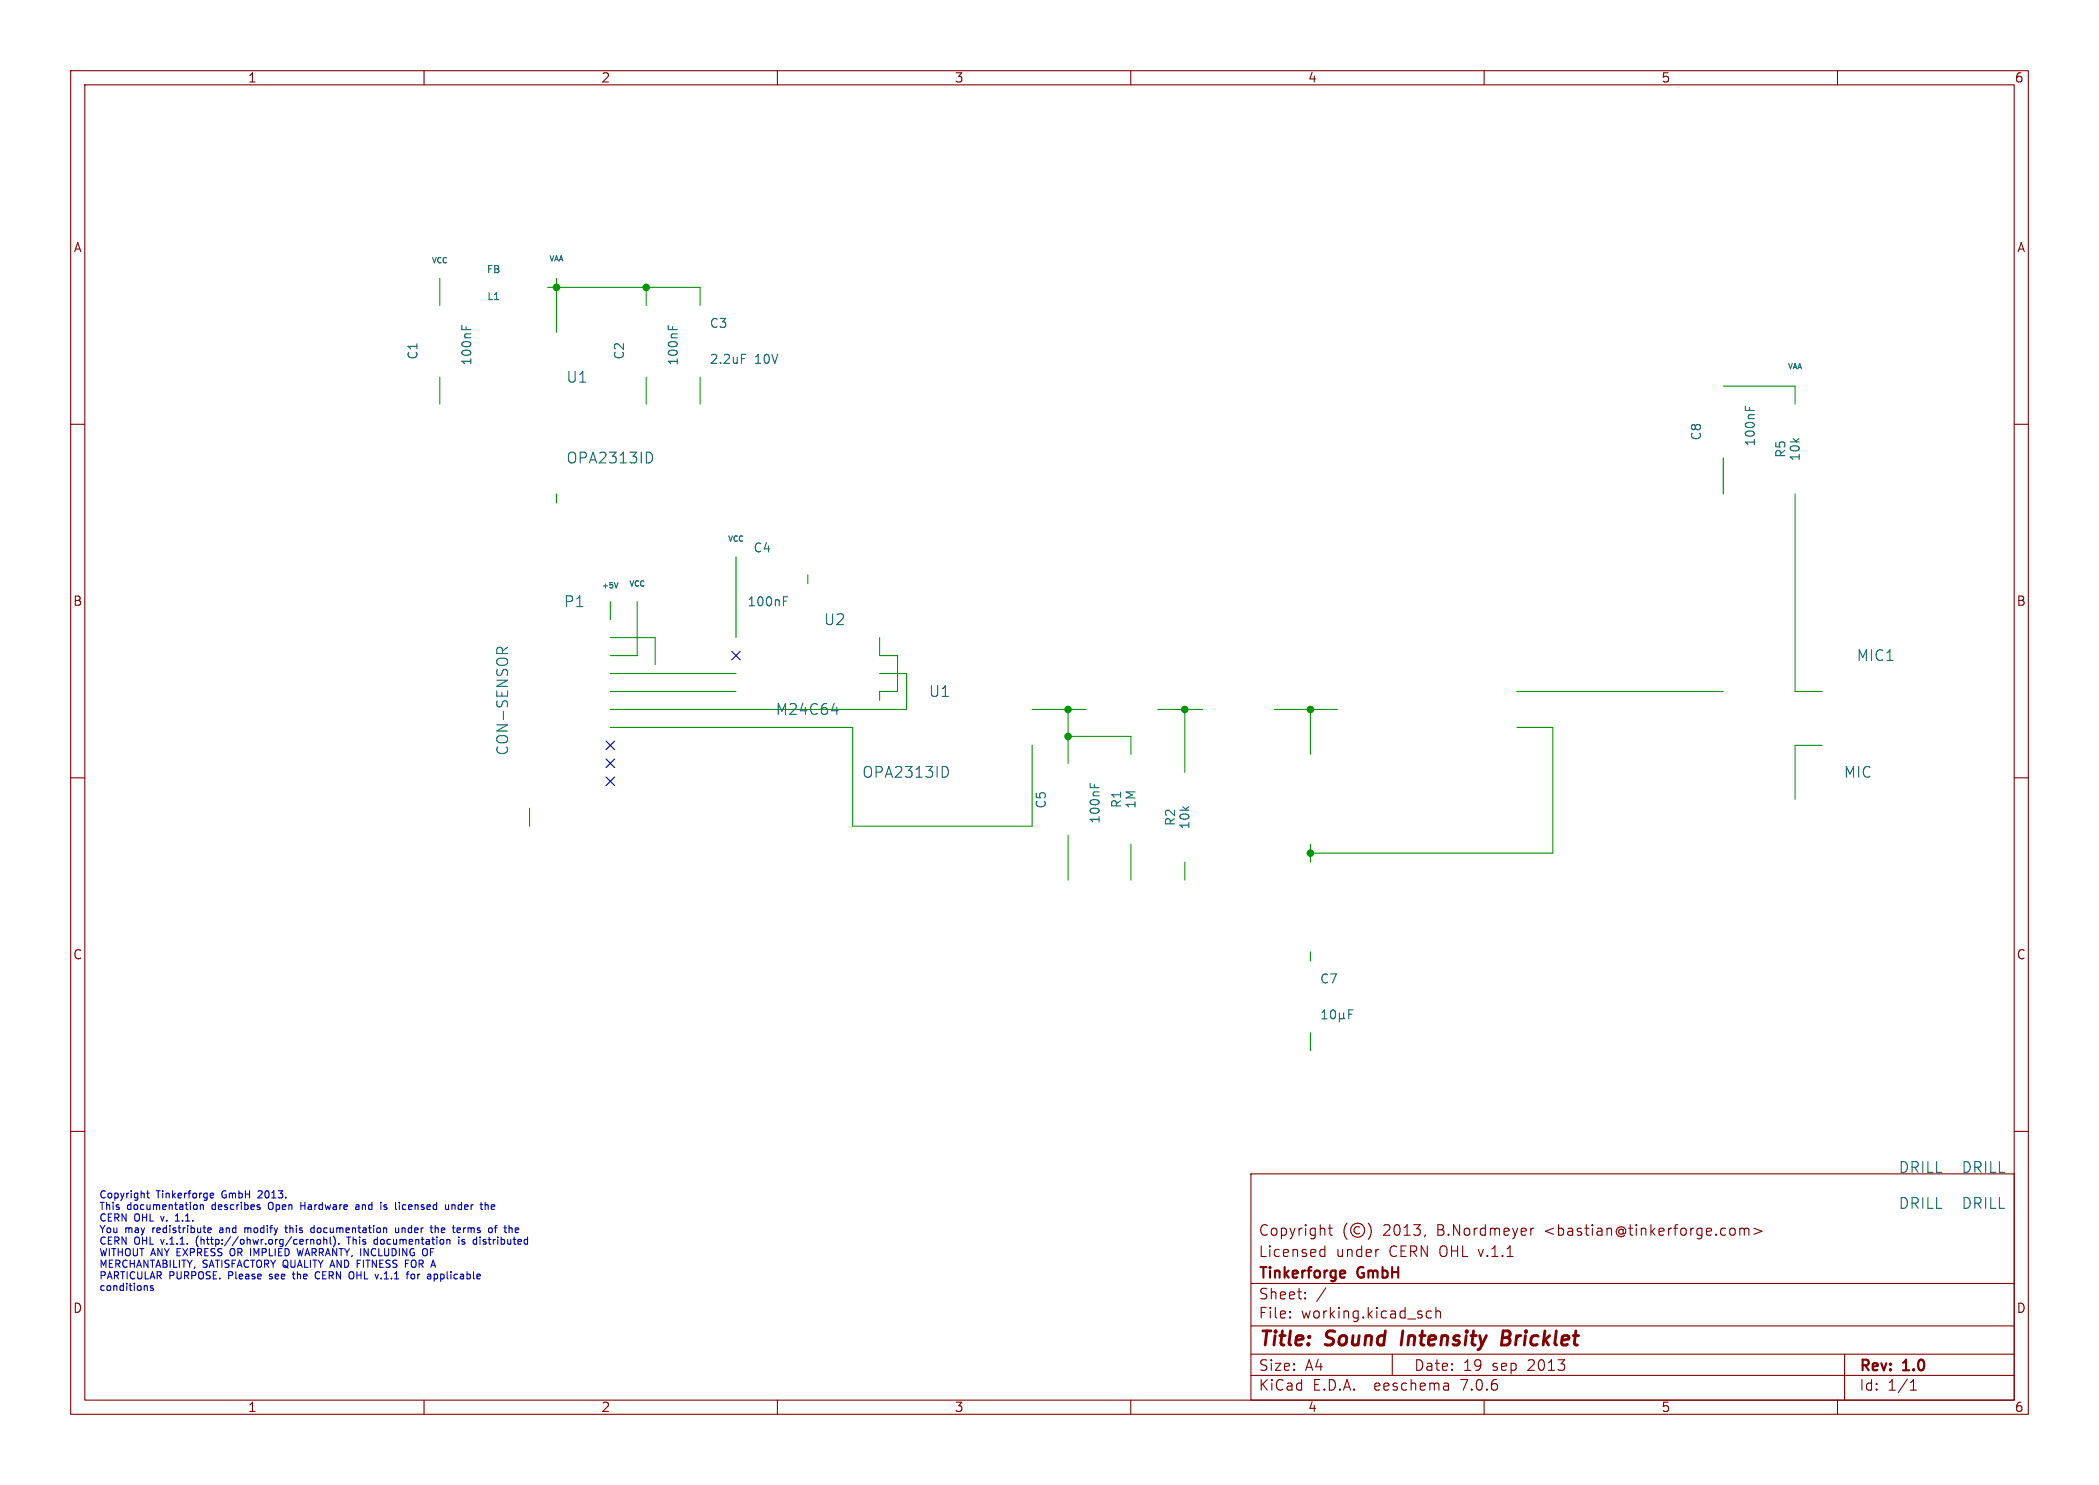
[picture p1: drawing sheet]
<svg xmlns="http://www.w3.org/2000/svg" width="297mm" height="210mm" viewBox="0 0 297 210" stroke-linecap="round" stroke-linejoin="round" font-family="sans-serif">
<g fill="none" stroke="#840000" stroke-width=".15">
<path d="M10 10h277v190h-277zM12 12h273v186h-273zM60 10v2M110 10v2M160 10v2M210 10v2M260 10v2M10 60h2M285 60h2M10 110h2M285 110h2M10 160h2"/>
<path d="M285 160h2M177 166h108v32h-108zM186.9 177.6l.1 .1 .5-.1M186.9 176.8l.1-.1 .5 .1M187.5 176.2v1.5M188 173.7h.5M188.2 173.2v1.3v.1l.3 .1M190.6 173a1.72 1.72 0 0 0 0 2.3M192.4 173.6a.52 .52 0 0 0-.8 .4 .52 .52 0 0 0 .8 .4M193.6 173a1.72 1.72 0 0 1 0 2.3M195 176.7h.1M201.7 174.6l-.2 .3"/>
<path d="M216.6 173.7v1M217 173.7l-.3 .1-.1 .2M245 173.7a.41 .41 0 0 1 .5 .3v.4a.41 .41 0 0 1-.5 .3M246.2 173.8a.37 .37 0 0 1 .6 .1M246.2 173.7v1M246.8 173.9l.2-.2 .4 .1 .1 .9M246.8 173.9v.8M248.2 173.7l1.1 .4-1.1 .5M60 198v2M110 198v2M160 198v2M177 194.5h108"/>
<path d="M177 191.5h108M177 187.5h108M177 181.5h108M182.5 186.3h.1l-.1 .1M182.5 186.3v.1M182.5 185.5v.1M182.5 185.5h.1l-.1 .1M184.7 183.6v.1M184.7 183.6h-.1l.1 .1M184.7 182.8v.1M184.7 182.8h-.1l.1 .1M187.6 182.1l-1.3 2"/>
<path d="M197 191.5v3M202.5 185.5l-.4-.1-.3 .3v.4l.2 .2 .1 .1 .4-.1M203.2 185.5a.37 .37 0 0 1 .6 .1v.8M203.2 184.9v1.5M204.9 195.7l.1 .9M205 196.5l-.2 .1M205 196h-.2M210 198v2M260 198v2M261 191.5v6.5M270.3 196.6h.9M270.3 195.5l.4-.4v1.5"/>
<circle cx="192.1" cy="174" r="1"/>
</g>
<path d="M198.5 188.2l-.2 2M212.6 189.2h.6M213.2 189.2l.3 .1M213.4 188.2h-.7l-.3 2h.8l.2-.1M213.4 189.1l-.2 .1" fill="none" stroke="#840000" stroke-width=".4"/>
<path d="M190.1 179.7l.2 .1v.2l-.7 .2M190.3 180.6l-.2 .1" fill="none" stroke="#840000" stroke-width=".3"/>
<g fill="none" stroke="#0000c2" stroke-width=".15">
<path d="M20.7 168.7h.4M20.9 168.4v.9l.2 .1M24.8 172.7h.6M25 171.8l-.2 .2M27.6 170.4h.2l.1 .2v.4h-.3M27.8 175.2v.7M28.3 170.5l.2-.1h.2l.1 .6M28.3 170.4v.6M29.4 174l.5-.1-.1-.2-.2-.1-.2 .2 .1 .5h.3M29.7 168.9l.2-.2h.2l.1 .2v.1l-.5 .1M29.7 169.3l.2 .1h.3M31.1 174v.3"/>
<path d="M32.6 176.7v.7M34.6 173.6v.7M34.9 173.6l-.3 .1M36.6 168.4l-.1 .1M36.7 170.7l.1 .2-.1 .1M36.7 170.4h.1M37.1 168.8l-.6 .6h.6M38 170.2v.7M40.3 173.6h.4M40.4 173.3v.9l.3 .1M41.5 179.8v.9l.2 .2M42 176.6l.3 1 .2-.7 .2 .7"/>
<path d="M42.6 170v1M42.6 170.5h.5M44 174.1l.2 .2h.3M44 175.3v.7M44 175.4l.1-.1h.3v.7M44.5 173.7l-.3-.1-.2 .2M44.5 173.3v1M44.8 179.9a.5 .5 0 0 0-.2 .6 .5 .5 0 0 0 .6 .3M44.9 175.4l.1-.1 .3 .1 .1 .4-.1 .1-.3 .1-.1-.1zM45.8 175.4l.2-.1h.2v.7M45.8 174.9v1.1M46.7 174.9v.9l.2 .2"/>
<path d="M47.2 174.8a1.19 1.19 0 0 1 0 1.5M47.9 175.9v.1M49.3 174.9v1.1M49.9 179.9a.72 .72 0 0 1 0 .9M50.4 170.4h.3l.1 .6M50.5 178.7h.4M50.8 170.6l-.3 .1-.2 .1 .2 .2h.3M53 175.9l.1 .1 .3-.1M53.4 175.3h-.3l-.1 .1M53.4 174.9v1.1M54.3 171h.4M54.7 170.4h-.2l-.2 .1 .1 .2 .3 .1"/>
<path d="M56 173.6v.7h.3l.1-.1M56.4 173.6v.7M56.5 170v.1M56.9 173.6v.7M57 170.4l-.1 .2 .1 .4M57 173.6l-.1 .1M57.4 178.7h.3M60.3 176.6a.72 .72 0 0 1 0 .9M61.6 173.7l.1-.1 .3 .1v.6M61.6 173.3v1M63 170.4l.1 .6h.2h.2M63.5 170.4v.6"/>
<path d="M63.5 175.3l.2 .1v.6M64 170.4v.6M64.3 170.4h-.2l-.1 .1M64.9 174.9v.1M64.9 175.3v.7M65 173.6l.2 .3-.5 .1M65.1 174.3h-.1M65.4 175.9h.3M65.6 173.6v.7M65.6 173.7v.1M65.7 175.3h-.2l-.1 .1v.2l.3 .1M67.9 174.9v.1"/>
<path d="M67.9 175.3v.7M68.8 170.4l.3 .1v.5M69.6 170.4v.6M70 173.6h.3M70 170.6l-.5 .1M70.3 173.3l-.2 .1v.9M72.9 174.3h.4M72.9 173.7l.3-.1 .2 .3-.5 .1M20.7 181.8l.1 .2v.5M21.7 181.9l-.3-.1-.1 .2v.1l.4 .1v.2h-.4M38.1 180.8l.1 .1M38.2 180.2v.3"/>
<path d="M41.4 180.2h.3M58.2 180.2h.3l.2 .2v.3l-.2 .2-.3-.1-.1-.1zM61.4 180.2h.3l.2 .2-.1 .4h-.4"/>
</g>
<g fill="none" stroke="#009600" stroke-width=".15">
<path d="M62.2 39.4v3.8M78.7 39.4v7.6M62.2 53.3v3.9M77.5 40.6h21.6v2.6M91.4 40.6v2.6M91.4 53.3v3.9M99.1 53.3v3.9M243.8 54.6h10.2v2.6M78.7 69.9v1.2M104.1 78.7v11.5M243.8 64.8v5.1M254 69.9v27.9h3.8"/>
<path d="M86.4 90.2h6.3v3.8M86.4 85.1v2.5M86.4 95.3h17.7M86.4 97.8h17.7M90.2 85.1v7.6h-3.8M114.3 81.3v1.3M124.5 90.2v2.5h2.5v5.1h-2.5v1.3M124.5 95.3h3.8v5h-41.9M214.6 97.8h29.2M74.9 114.3v2.5M86.4 102.9h34.2v13.9h25.4v-11.4M146 100.3h7.7"/>
<path d="M151.1 104.1h8.9v2.6M151.1 100.3v7.7M151.1 118.1v6.4M160 119.4v5.1M163.8 100.3h6.4M167.6 100.3v8.9M180.3 100.3h8.9M185.4 100.3v6.4M185.4 119.4v2.5M214.6 102.9h5.1v17.8h-34.3M257.8 105.4h-3.8v7.6M167.6 121.9v2.6"/>
<path d="M185.4 134.6v1.3M185.4 146.1v2.5"/>
</g>
<path d="M103.5 92.1l1.2 1.2M104.7 92.1l-1.2 1.2M85.8 107.3l1.2 1.3M85.8 104.8l1.2 1.2M85.8 109.9l1.2 1.2M87 109.9l-1.2 1.2M87 107.3l-1.2 1.3M87 104.8l-1.2 1.2" fill="none" stroke="#000084" stroke-width=".15"/>
<g fill="none" stroke="#006464" stroke-width=".15">
<path d="M65.3 46v.6M66 46.2v.4M94.6 46v.6M95.2 46.2v.4M104.9 50.1h.6M247 57.4v.6M247.6 57.6v.4M91.8 63.9a.82 .82 0 0 1 .5 .8 .82 .82 0 0 1-.5 .8M70.3 92.4v-.6a.41 .41 0 0 1 .4-.3 .41 .41 0 0 1 .4 .3v.6M71.8 91.5l-.7 .6M87.4 82.4l-.2 .7M110.9 85h.4"/>
<path d="M110.9 84.4h.6M117.7 100.5h.9M118.4 100v1M133.7 108.4a.82 .82 0 0 1 .5 .8 .82 .82 0 0 1-.5 .7M154.2 110.8v.6M154.9 111v.4M187 144.1h.8M187 143.2l.4-.4v1.3M188.4 142.9l.2-.1a.69 .69 0 0 1 .3 1.2l-.2 .1a.68 .68 0 0 1-.3-1.2zM189.5 143.9l.2 .2h.2l.2-.2M189.5 143.2v1.3M190.1 143.9l.2 .2"/>
<path d="M190.1 143.2v.7M190.9 143.4h.4M191.5 142.8h-.6v1.3"/>
</g>
<g fill="#009600" stroke="#009600" stroke-width=".15">
<circle cx="91.4" cy="40.6" r=".46"/>
<circle cx="78.7" cy="40.6" r=".46"/>
<circle cx="167.6" cy="100.3" r=".46"/>
<circle cx="185.4" cy="100.3" r=".46"/>
<circle cx="151.1" cy="104.1" r=".46"/>
<circle cx="151.1" cy="100.3" r=".46"/>
<circle cx="185.4" cy="120.7" r=".46"/>
</g>
<g font-size="2.8" fill="#840000">
<text x="178" y="190.9">Title:</text>
<text x="187.7" y="190.9">Sound</text>
<text x="199.1" y="190.9">Intensity</text>
<text x="214.1" y="190.9">Bricklet</text>
</g>
<g font-size="2.1" fill="#006464">
<text x="80.1" y="54.3">U1</text>
<text x="80.1" y="65.8">OPA2313ID</text>
<text x="79.7" y="86.1">P1</text>
<text x="116.5" y="88.6">U2</text>
<text x="262.6" y="93.7">MIC1</text>
<text x="109.7" y="101.3">M24C64</text>
<text x="131.4" y="98.8">U1</text>
<text x="72.1" y="106.9" transform="rotate(-90 72.1 106.9)">CON-SENSOR</text>
<text x="121.9" y="110.2">OPA2313ID</text>
<text x="260.8" y="110.2">MIC</text>
<text x="268.6" y="166.1">DRILL</text>
<text x="277.5" y="166.1">DRILL</text>
<text x="268.6" y="171.2">DRILL</text>
<text x="277.5" y="171.2">DRILL</text>
</g>
<g font-size="2.1" fill="#840000">
<text x="178" y="178">Licensed</text>
<text x="178" y="175">Copyright</text>
<text x="189" y="178">under</text>
<text x="195.7" y="175">2013,</text>
<text x="196.6" y="178">CERN OHL v.1.1</text>
<text x="203.5" y="175">B.Nordmeyer</text>
<text x="218.8" y="175">&lt;bastian@tinkerforge.com&gt;</text>
<text x="178" y="184">Sheet:</text>
<text x="178" y="181.2">Tinkerforge</text>
<text x="192.2" y="181.2">GmbH</text>
<text x="178" y="186.7">File:</text>
<text x="184.1" y="186.7">working.kicad_sch</text>
<text x="178" y="196.9">KiCad</text>
<text x="178" y="194.1">Size:</text>
<text x="184.7" y="194.1">A4</text>
<text x="185.7" y="196.9">E.D.A.</text>
<text x="194.6" y="196.9">eeschema</text>
<text x="200" y="194.1">Date:</text>
<text x="207" y="196.9">7.0.6</text>
<text x="207" y="194.1">19</text>
<text x="211.2" y="194.1">sep</text>
<text x="216.3" y="194.1">2013</text>
<text x="263" y="194.3">Rev:</text>
<text x="263" y="196.9">Id:</text>
<text x="267.1" y="196.9">1/1</text>
<text x="269.4" y="194.3">1.0</text>
</g>
<g font-size="1.8" fill="#840000">
<text x="35" y="11.9">1</text>
<text x="85" y="11.9">2</text>
<text x="135" y="11.9">3</text>
<text x="185" y="11.9">4</text>
<text x="235" y="11.9">5</text>
<text x="285" y="11.9">6</text>
<text x="10.3" y="35.9">A</text>
<text x="285.3" y="35.9">A</text>
<text x="10.3" y="85.9">B</text>
<text x="285.3" y="85.9">B</text>
<text x="10.3" y="135.9">C</text>
<text x="285.3" y="135.9">C</text>
<text x="10.3" y="185.9">D</text>
<text x="285.3" y="185.9">D</text>
<text x="35" y="199.9">1</text>
<text x="85" y="199.9">2</text>
<text x="135" y="199.9">3</text>
<text x="185" y="199.9">4</text>
<text x="235" y="199.9">5</text>
<text x="285" y="199.9">6</text>
</g>
<g font-size="1.8" fill="#006464">
<text x="100.3" y="46.6">C3</text>
<text x="59.3" y="51" transform="rotate(-90 59.3 51)">C1</text>
<text x="66.9" y="51.8" transform="rotate(-90 66.9 51.8)">100nF</text>
<text x="88.5" y="51" transform="rotate(-90 88.5 51)">C2</text>
<text x="96.1" y="51.8" transform="rotate(-90 96.1 51.8)">100nF</text>
<text x="100.3" y="51.7">2.2uF</text>
<text x="106.8" y="51.7">10V</text>
<text x="240.9" y="62.4" transform="rotate(-90 240.9 62.4)">C8</text>
<text x="248.5" y="63.2" transform="rotate(-90 248.5 63.2)">100nF</text>
<text x="252.8" y="64.8" transform="rotate(-90 252.8 64.8)">R5</text>
<text x="254.9" y="65.3" transform="rotate(-90 254.9 65.3)">10k</text>
<text x="106.5" y="78.3">C4</text>
<text x="105.7" y="86">100nF</text>
<text x="148.2" y="114.5" transform="rotate(-90 148.2 114.5)">C5</text>
<text x="155.8" y="116.6" transform="rotate(-90 155.8 116.6)">100nF</text>
<text x="158.9" y="114.4" transform="rotate(-90 158.9 114.4)">R1</text>
<text x="160.9" y="114.5" transform="rotate(-90 160.9 114.5)">1M</text>
<text x="166.5" y="116.9" transform="rotate(-90 166.5 116.9)">R2</text>
<text x="168.5" y="117.4" transform="rotate(-90 168.5 117.4)">10k</text>
<text x="186.7" y="139.3">C7</text>
</g>
<g font-size="1.4" fill="#006464">
<text x="68.8" y="38.8">FB</text>
<text x="68.8" y="42.6">L1</text>
</g>
<g font-size="1.4" fill="#0000c2">
<text x="14" y="169.5">Copyright</text>
<text x="14" y="171.2">This</text>
<text x="14" y="172.8">CERN</text>
<text x="18" y="171.2">documentation</text>
<text x="19" y="172.8">OHL</text>
<text x="22.2" y="169.5">Tinkerforge</text>
<text x="23" y="172.8">v.</text>
<text x="25.3" y="172.8">1.1.</text>
<text x="30.2" y="171.2">describes</text>
<text x="31.6" y="169.5">GmbH</text>
<text x="37" y="169.5">2013.</text>
<text x="38.4" y="171.2">Open</text>
<text x="43.2" y="171.2">Hardware</text>
<text x="51.3" y="171.2">and</text>
<text x="55.1" y="171.2">is</text>
<text x="57.4" y="171.2">licensed</text>
<text x="64.7" y="171.2">under</text>
<text x="70" y="171.2">the</text>
<text x="14" y="174.5">You</text>
<text x="14" y="176.1">CERN</text>
<text x="14" y="177.7">WITHOUT ANY EXPRESS</text>
<text x="14" y="179.4">MERCHANTABILITY,</text>
<text x="17.7" y="174.5">may</text>
<text x="19" y="176.1">OHL</text>
<text x="21.8" y="174.5">redistribute</text>
<text x="23" y="176.1">v.1.1.</text>
<text x="28.2" y="176.1">(http://ohwr.org/cernohl).</text>
<text x="28.7" y="179.4">SATISFACTORY QUALITY AND</text>
<text x="31.5" y="174.5">and</text>
<text x="33" y="177.7">OR IMPLIED</text>
<text x="35.3" y="174.5">modify</text>
<text x="41.4" y="174.5">this</text>
<text x="43.1" y="177.7">WARRANTY, INCLUDING</text>
<text x="45.2" y="174.5">documentation</text>
<text x="49.9" y="176.1">This</text>
<text x="51.2" y="179.4">FITNESS</text>
<text x="53.9" y="176.1">documentation</text>
<text x="57.4" y="174.5">under</text>
<text x="58.3" y="179.4">FOR</text>
<text x="61.3" y="177.7">OF</text>
<text x="62.7" y="174.5">the</text>
<text x="66.1" y="174.5">terms</text>
<text x="66.1" y="176.1">is</text>
<text x="68.4" y="176.1">distributed</text>
<text x="71.4" y="174.5">of</text>
<text x="14" y="181">PARTICULAR</text>
<text x="14" y="182.6">conditions</text>
<text x="23.9" y="181">PURPOSE.</text>
<text x="32.5" y="181">Please</text>
<text x="38.6" y="181">see</text>
<text x="42.2" y="181">the</text>
<text x="45.6" y="181">CERN</text>
<text x="50.6" y="181">OHL</text>
<text x="54.6" y="181">v.1.1</text>
<text x="59.3" y="181">for</text>
<text x="62.5" y="181">applicable</text>
</g>
<g font-size="1.1" fill="#006464">
<text x="61" y="37.4">VCC</text>
<text x="77.6" y="37.2">VAA</text>
<text x="252.9" y="52.4">VAA</text>
<text x="102.9" y="76.8">VCC</text>
<text x="85" y="83.4">+5V</text>
<text x="88.9" y="83.2">VCC</text>
</g>
</svg>
